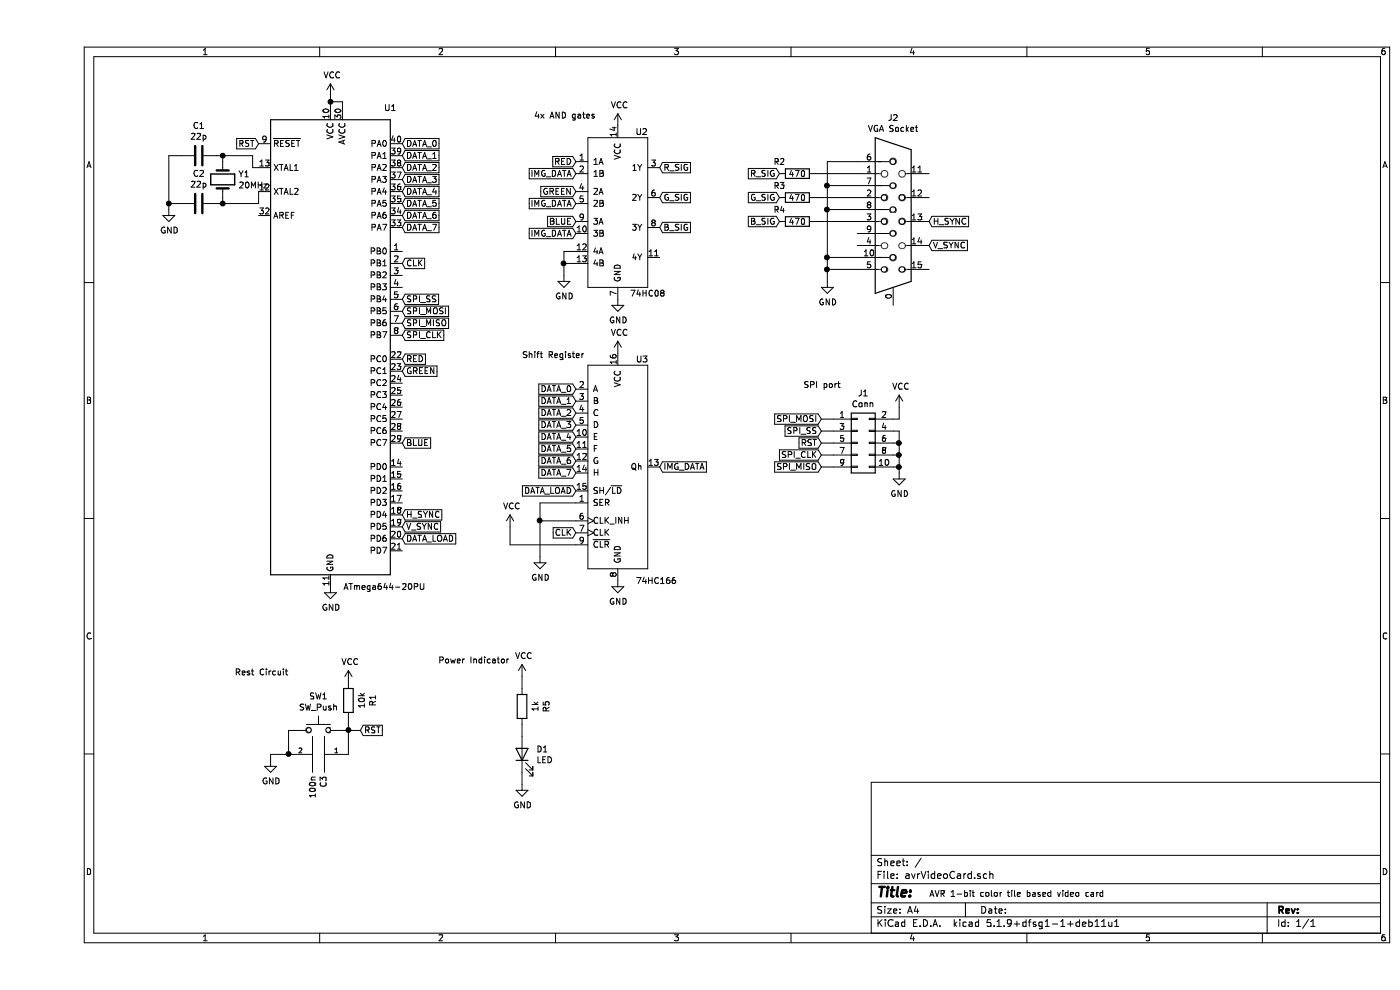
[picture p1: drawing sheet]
EESchema Schematic File Version 4
EELAYER 30 0
EELAYER END
$Descr A4 11693 8268
encoding utf-8
Sheet 1 1
Title ""
Date ""
Rev ""
Comp ""
Comment1 ""
Comment2 ""
Comment3 ""
Comment4 ""
$EndDescr
$Comp
L MCU_Microchip_ATmega:ATmega644-20PU U1
U 1 1
P 2450 2900
F 0 "U1" H 2950 4900 50  0000 C CNN
F 1 "ATmega644-20PU" H 2900 900 50  0000 C CNN
F 2 "Package_DIP:DIP-40_W15.24mm" H 2450 2900 50  0001 C CIN
F 3 "http://ww1.microchip.com/downloads/en/DeviceDoc/doc2593.pdf" H 2450 2900 50  0001 C CNN
	1    2450 2900
	1    0    0    -1  
$EndComp
$Comp
L custom:74HC08 U2
U 1 1
P 4850 1800
F 0 "U2" H 5050 2500 50  0000 C CNN
F 1 "74HC08" H 5100 1150 50  0000 C CNN
F 2 "" H 4150 2450 50  0001 C CNN
F 3 "" H 4150 2450 50  0001 C CNN
	1    4850 1800
	1    0    0    -1  
$EndComp
$Comp
L custom:74HC166 U3
U 1 1
P 4850 3900
F 0 "U3" H 5000 4800 50  0000 L CNN
F 1 "74HC166" H 5000 2950 50  0000 L CNN
F 2 "" H 4400 4250 50  0001 C CNN
F 3 "" H 4400 4250 50  0001 C CNN
	1    4850 3900
	1    0    0    -1  
$EndComp
Text GLabel 3050 4300 2    50   Input ~ 0
H_SYNC
Text GLabel 3050 4400 2    50   Input ~ 0
V_SYNC
Text GLabel 3050 4500 2    50   Input ~ 0
DATA_LOAD
Text GLabel 4500 4100 0    50   Input ~ 0
DATA_LOAD
Text GLabel 3050 2200 2    50   Input ~ 0
CLK
Text GLabel 4500 4450 0    50   Input ~ 0
CLK
Text GLabel 3050 3000 2    50   Input ~ 0
RED
Text GLabel 3050 3700 2    50   Input ~ 0
BLUE
Text GLabel 3050 3100 2    50   Input ~ 0
GREEN
Text GLabel 3050 1200 2    50   Input ~ 0
DATA_0
Text GLabel 3050 1300 2    50   Input ~ 0
DATA_1
Text GLabel 3050 1400 2    50   Input ~ 0
DATA_2
Text GLabel 3050 1500 2    50   Input ~ 0
DATA_3
Text GLabel 3050 1600 2    50   Input ~ 0
DATA_4
Text GLabel 3050 1700 2    50   Input ~ 0
DATA_5
Text GLabel 3050 1900 2    50   Input ~ 0
DATA_7
Text GLabel 3050 1800 2    50   Input ~ 0
DATA_6
Text GLabel 4500 3250 0    50   Input ~ 0
DATA_0
Text GLabel 4500 3350 0    50   Input ~ 0
DATA_1
Text GLabel 4500 3450 0    50   Input ~ 0
DATA_2
Text GLabel 4500 3550 0    50   Input ~ 0
DATA_3
Text GLabel 4500 3650 0    50   Input ~ 0
DATA_4
Text GLabel 4500 3750 0    50   Input ~ 0
DATA_5
Text GLabel 4500 3850 0    50   Input ~ 0
DATA_6
Text GLabel 4500 3950 0    50   Input ~ 0
DATA_7
Text GLabel 4500 1350 0    50   Input ~ 0
RED
Text GLabel 4500 1600 0    50   Input ~ 0
GREEN
Text GLabel 4500 1850 0    50   Input ~ 0
BLUE
Text GLabel 5200 3900 2    50   Input ~ 0
IMG_DATA
Text GLabel 4500 1450 0    50   Input ~ 0
IMG_DATA
Text GLabel 4500 1700 0    50   Input ~ 0
IMG_DATA
Text GLabel 4500 1950 0    50   Input ~ 0
IMG_DATA
Text GLabel 5200 1400 2    50   Input ~ 0
R_SIG
Text GLabel 5200 1650 2    50   Input ~ 0
G_SIG
Text GLabel 5200 1900 2    50   Input ~ 0
B_SIG
Text GLabel 3050 2800 2    50   Input ~ 0
SPI_CLK
Text GLabel 3050 2500 2    50   Input ~ 0
SPI_SS
Text GLabel 3050 2600 2    50   Input ~ 0
SPI_MOSI
Text GLabel 3050 2700 2    50   Input ~ 0
SPI_MISO
$Comp
L power:GND #PWR0101
U 1 1
P 4850 4850
F 0 "#PWR0101" H 4850 4600 50  0001 C CNN
F 1 "GND" H 4855 4677 50  0000 C CNN
F 2 "" H 4850 4850 50  0001 C CNN
F 3 "" H 4850 4850 50  0001 C CNN
	1    4850 4850
	1    0    0    -1  
$EndComp
$Comp
L power:GND #PWR0102
U 1 1
P 2450 4900
F 0 "#PWR0102" H 2450 4650 50  0001 C CNN
F 1 "GND" H 2455 4727 50  0000 C CNN
F 2 "" H 2450 4900 50  0001 C CNN
F 3 "" H 2450 4900 50  0001 C CNN
	1    2450 4900
	1    0    0    -1  
$EndComp
$Comp
L power:GND #PWR0103
U 1 1
P 4850 2500
F 0 "#PWR0103" H 4850 2250 50  0001 C CNN
F 1 "GND" H 4855 2327 50  0000 C CNN
F 2 "" H 4850 2500 50  0001 C CNN
F 3 "" H 4850 2500 50  0001 C CNN
	1    4850 2500
	1    0    0    -1  
$EndComp
$Comp
L power:VCC #PWR0104
U 1 1
P 4850 1050
F 0 "#PWR0104" H 4850 900 50  0001 C CNN
F 1 "VCC" H 4865 1223 50  0000 C CNN
F 2 "" H 4850 1050 50  0001 C CNN
F 3 "" H 4850 1050 50  0001 C CNN
	1    4850 1050
	1    0    0    -1  
$EndComp
$Comp
L power:VCC #PWR0105
U 1 1
P 2450 800
F 0 "#PWR0105" H 2450 650 50  0001 C CNN
F 1 "VCC" H 2465 973 50  0000 C CNN
F 2 "" H 2450 800 50  0001 C CNN
F 3 "" H 2450 800 50  0001 C CNN
	1    2450 800 
	1    0    0    -1  
$EndComp
$Comp
L power:VCC #PWR0106
U 1 1
P 4850 2950
F 0 "#PWR0106" H 4850 2800 50  0001 C CNN
F 1 "VCC" H 4865 3123 50  0000 C CNN
F 2 "" H 4850 2950 50  0001 C CNN
F 3 "" H 4850 2950 50  0001 C CNN
	1    4850 2950
	1    0    0    -1  
$EndComp
$Comp
L Device:R R1
U 1 1
P 2600 5850
F 0 "R1" V 2393 5850 50  0000 C CNN
F 1 "10k" V 2484 5850 50  0000 C CNN
F 2 "" V 2530 5850 50  0001 C CNN
F 3 "~" H 2600 5850 50  0001 C CNN
	1    2600 5850
	-1   0    0    1   
$EndComp
$Comp
L pspice:C C3
U 1 1
P 2350 6300
F 0 "C3" H 2528 6346 50  0000 L CNN
F 1 "100n" H 2528 6255 50  0000 L CNN
F 2 "" H 2350 6300 50  0001 C CNN
F 3 "~" H 2350 6300 50  0001 C CNN
	1    2350 6300
	0    1    1    0   
$EndComp
Text GLabel 1850 1200 0    50   Input ~ 0
RST
$Comp
L power:VCC #PWR0107
U 1 1
P 2600 5700
F 0 "#PWR0107" H 2600 5550 50  0001 C CNN
F 1 "VCC" H 2615 5873 50  0000 C CNN
F 2 "" H 2600 5700 50  0001 C CNN
F 3 "" H 2600 5700 50  0001 C CNN
	1    2600 5700
	1    0    0    -1  
$EndComp
$Comp
L power:GND #PWR0108
U 1 1
P 1950 6350
F 0 "#PWR0108" H 1950 6100 50  0001 C CNN
F 1 "GND" H 1955 6177 50  0000 C CNN
F 2 "" H 1950 6350 50  0001 C CNN
F 3 "" H 1950 6350 50  0001 C CNN
	1    1950 6350
	1    0    0    -1  
$EndComp
Text GLabel 2700 6100 2    50   Input ~ 0
RST
$Comp
L Switch:SW_Push SW1
U 1 1
P 2350 6100
F 0 "SW1" H 2350 6385 50  0000 C CNN
F 1 "SW_Push" H 2350 6294 50  0000 C CNN
F 2 "" H 2350 6300 50  0001 C CNN
F 3 "~" H 2350 6300 50  0001 C CNN
	1    2350 6100
	1    0    0    -1  
$EndComp
Wire Wire Line
	2550 6100 2600 6100
Wire Wire Line
	2600 6300 2600 6100
Connection ~ 2600 6100
Wire Wire Line
	2600 6100 2700 6100
Wire Wire Line
	2150 6100 2100 6100
Wire Wire Line
	2100 6100 2100 6300
Wire Wire Line
	2600 6000 2600 6100
Wire Wire Line
	1950 6350 1950 6300
Wire Wire Line
	1950 6300 2100 6300
Connection ~ 2100 6300
$Comp
L power:GND #PWR0109
U 1 1
P 4200 4650
F 0 "#PWR0109" H 4200 4400 50  0001 C CNN
F 1 "GND" H 4205 4477 50  0000 C CNN
F 2 "" H 4200 4650 50  0001 C CNN
F 3 "" H 4200 4650 50  0001 C CNN
	1    4200 4650
	1    0    0    -1  
$EndComp
Wire Wire Line
	4200 4350 4500 4350
Wire Wire Line
	4200 4350 4200 4650
Wire Wire Line
	4500 4200 4200 4200
Wire Wire Line
	4200 4200 4200 4350
Connection ~ 4200 4350
$Comp
L power:VCC #PWR0110
U 1 1
P 3950 4400
F 0 "#PWR0110" H 3950 4250 50  0001 C CNN
F 1 "VCC" H 3965 4573 50  0000 C CNN
F 2 "" H 3950 4400 50  0001 C CNN
F 3 "" H 3950 4400 50  0001 C CNN
	1    3950 4400
	1    0    0    -1  
$EndComp
Wire Wire Line
	4500 4550 3950 4550
Wire Wire Line
	3950 4550 3950 4400
$Comp
L power:GND #PWR0111
U 1 1
P 4400 2300
F 0 "#PWR0111" H 4400 2050 50  0001 C CNN
F 1 "GND" H 4405 2127 50  0000 C CNN
F 2 "" H 4400 2300 50  0001 C CNN
F 3 "" H 4400 2300 50  0001 C CNN
	1    4400 2300
	1    0    0    -1  
$EndComp
Wire Wire Line
	4500 2100 4400 2100
Wire Wire Line
	4400 2100 4400 2200
Wire Wire Line
	4500 2200 4400 2200
Connection ~ 4400 2200
Wire Wire Line
	4400 2200 4400 2300
$Comp
L Connector:DB15_Female_HighDensity_MountingHoles J2
U 1 1
P 7150 1850
F 0 "J2" H 7150 2717 50  0000 C CNN
F 1 "VGA Socket" H 7150 2626 50  0000 C CNN
F 2 "" H 6200 2250 50  0001 C CNN
F 3 " ~" H 6200 2250 50  0001 C CNN
	1    7150 1850
	1    0    0    -1  
$EndComp
$Comp
L Device:R R2
U 1 1
P 6350 1450
F 0 "R2" V 6250 1300 50  0000 C CNN
F 1 "470" V 6350 1450 50  0000 C CNN
F 2 "" V 6280 1450 50  0001 C CNN
F 3 "~" H 6350 1450 50  0001 C CNN
	1    6350 1450
	0    1    1    0   
$EndComp
$Comp
L Device:R R3
U 1 1
P 6350 1650
F 0 "R3" V 6250 1500 50  0000 C CNN
F 1 "470" V 6350 1650 50  0000 C CNN
F 2 "" V 6280 1650 50  0001 C CNN
F 3 "~" H 6350 1650 50  0001 C CNN
	1    6350 1650
	0    1    1    0   
$EndComp
$Comp
L Device:R R4
U 1 1
P 6350 1850
F 0 "R4" V 6250 1700 50  0000 C CNN
F 1 "470" V 6350 1850 50  0000 C CNN
F 2 "" V 6280 1850 50  0001 C CNN
F 3 "~" H 6350 1850 50  0001 C CNN
	1    6350 1850
	0    1    1    0   
$EndComp
$Comp
L power:GND #PWR0112
U 1 1
P 6600 2350
F 0 "#PWR0112" H 6600 2100 50  0001 C CNN
F 1 "GND" H 6605 2177 50  0000 C CNN
F 2 "" H 6600 2350 50  0001 C CNN
F 3 "" H 6600 2350 50  0001 C CNN
	1    6600 2350
	1    0    0    -1  
$EndComp
Text GLabel 6200 1450 0    50   Input ~ 0
R_SIG
Text GLabel 6200 1650 0    50   Input ~ 0
G_SIG
Text GLabel 6200 1850 0    50   Input ~ 0
B_SIG
Wire Wire Line
	6500 1450 6850 1450
Wire Wire Line
	6850 1650 6500 1650
Wire Wire Line
	6500 1850 6850 1850
Wire Wire Line
	6850 1350 6600 1350
Wire Wire Line
	6600 1350 6600 1550
Wire Wire Line
	6850 1550 6600 1550
Connection ~ 6600 1550
Wire Wire Line
	6600 1550 6600 1750
Wire Wire Line
	6850 1750 6600 1750
Connection ~ 6600 1750
Wire Wire Line
	6600 1750 6600 2150
Wire Wire Line
	6850 2250 6600 2250
Connection ~ 6600 2250
Wire Wire Line
	6600 2250 6600 2350
Wire Wire Line
	6850 2150 6600 2150
Connection ~ 6600 2150
Wire Wire Line
	6600 2150 6600 2250
Text GLabel 7450 1850 2    50   Input ~ 0
H_SYNC
Text GLabel 7450 2050 2    50   Input ~ 0
V_SYNC
$Comp
L Device:C C1
U 1 1
P 1350 1300
F 0 "C1" V 1098 1300 50  0000 C CNN
F 1 "22p" V 1189 1300 50  0000 C CNN
F 2 "" H 1388 1150 50  0001 C CNN
F 3 "~" H 1350 1300 50  0001 C CNN
	1    1350 1300
	0    1    1    0   
$EndComp
$Comp
L Device:C C2
U 1 1
P 1350 1700
F 0 "C2" V 1098 1700 50  0000 C CNN
F 1 "22p" V 1189 1700 50  0000 C CNN
F 2 "" H 1388 1550 50  0001 C CNN
F 3 "~" H 1350 1700 50  0001 C CNN
	1    1350 1700
	0    1    1    0   
$EndComp
Wire Wire Line
	1500 1300 1550 1300
Wire Wire Line
	1550 1300 1550 1350
Wire Wire Line
	1850 1400 1800 1400
Wire Wire Line
	1800 1400 1800 1300
Wire Wire Line
	1800 1300 1550 1300
Connection ~ 1550 1300
Wire Wire Line
	1850 1600 1850 1700
Wire Wire Line
	1850 1700 1550 1700
Wire Wire Line
	1550 1650 1550 1700
Connection ~ 1550 1700
Wire Wire Line
	1550 1700 1500 1700
Wire Wire Line
	1200 1300 1100 1300
Wire Wire Line
	1100 1700 1200 1700
$Comp
L power:GND #PWR0113
U 1 1
P 1100 1750
F 0 "#PWR0113" H 1100 1500 50  0001 C CNN
F 1 "GND" H 1105 1577 50  0000 C CNN
F 2 "" H 1100 1750 50  0001 C CNN
F 3 "" H 1100 1750 50  0001 C CNN
	1    1100 1750
	1    0    0    -1  
$EndComp
Wire Wire Line
	1100 1300 1100 1700
Connection ~ 1100 1700
Wire Wire Line
	1100 1700 1100 1750
Wire Wire Line
	2550 900  2550 850 
Wire Wire Line
	2550 850  2450 850 
Wire Wire Line
	2450 850  2450 900 
Wire Wire Line
	2450 800  2450 850 
Connection ~ 2450 850 
$Comp
L Device:Crystal Y1
U 1 1
P 1550 1500
F 0 "Y1" V 1504 1631 50  0000 L CNN
F 1 "20MHz" V 1595 1631 50  0000 L CNN
F 2 "" H 1550 1500 50  0001 C CNN
F 3 "~" H 1550 1500 50  0001 C CNN
	1    1550 1500
	0    1    1    0   
$EndComp
Text GLabel 6550 3600 0    50   Input ~ 0
SPI_SS
Text GLabel 6550 3500 0    50   Input ~ 0
SPI_MOSI
Text GLabel 6550 3900 0    50   Input ~ 0
SPI_MISO
Text GLabel 6550 3800 0    50   Input ~ 0
SPI_CLK
$Comp
L power:VCC #PWR0114
U 1 1
P 7200 3400
F 0 "#PWR0114" H 7200 3250 50  0001 C CNN
F 1 "VCC" H 7215 3573 50  0000 C CNN
F 2 "" H 7200 3400 50  0001 C CNN
F 3 "" H 7200 3400 50  0001 C CNN
	1    7200 3400
	1    0    0    -1  
$EndComp
Text GLabel 6550 3700 0    50   Input ~ 0
RST
$Comp
L power:GND #PWR0115
U 1 1
P 7200 3950
F 0 "#PWR0115" H 7200 3700 50  0001 C CNN
F 1 "GND" H 7205 3777 50  0000 C CNN
F 2 "" H 7200 3950 50  0001 C CNN
F 3 "" H 7200 3950 50  0001 C CNN
	1    7200 3950
	1    0    0    -1  
$EndComp
$Comp
L Connector_Generic:Conn_02x05_Odd_Even J1
U 1 1
P 6850 3700
F 0 "J1" H 6900 4117 50  0000 C CNN
F 1 "Conn" H 6900 4026 50  0000 C CNN
F 2 "" H 6850 3700 50  0001 C CNN
F 3 "~" H 6850 3700 50  0001 C CNN
	1    6850 3700
	1    0    0    -1  
$EndComp
Wire Wire Line
	6650 3500 6550 3500
Wire Wire Line
	6550 3600 6650 3600
Wire Wire Line
	6650 3700 6550 3700
Wire Wire Line
	6550 3800 6650 3800
Wire Wire Line
	6650 3900 6550 3900
Text Notes 1650 5650 0    50   ~ 0
Rest Circuit
Text Notes 4050 3000 0    50   ~ 0
Shift Register
Text Notes 4150 1000 0    50   ~ 0
4x AND gates
Text Notes 6400 3250 0    50   ~ 0
SPI port
Text Notes 7450 7500 0    50   ~ 0
AVR 1-bit color tile based video card
Wire Wire Line
	7150 3500 7200 3500
Wire Wire Line
	7200 3500 7200 3400
Wire Wire Line
	7200 3950 7200 3900
Wire Wire Line
	7200 3600 7150 3600
Wire Wire Line
	7150 3700 7200 3700
Connection ~ 7200 3700
Wire Wire Line
	7200 3700 7200 3600
Wire Wire Line
	7150 3800 7200 3800
Connection ~ 7200 3800
Wire Wire Line
	7200 3800 7200 3700
Wire Wire Line
	7150 3900 7200 3900
Connection ~ 7200 3900
Wire Wire Line
	7200 3900 7200 3800
$Comp
L Device:R R5
U 1 1
P 4050 5900
F 0 "R5" V 3843 5900 50  0000 C CNN
F 1 "1k" V 3934 5900 50  0000 C CNN
F 2 "" V 3980 5900 50  0001 C CNN
F 3 "~" H 4050 5900 50  0001 C CNN
	1    4050 5900
	-1   0    0    1   
$EndComp
$Comp
L Device:LED D1
U 1 1
P 4050 6300
F 0 "D1" V 4089 6182 50  0000 R CNN
F 1 "LED" V 3998 6182 50  0000 R CNN
F 2 "" H 4050 6300 50  0001 C CNN
F 3 "~" H 4050 6300 50  0001 C CNN
	1    4050 6300
	0    -1   -1   0   
$EndComp
Wire Wire Line
	4050 6050 4050 6150
$Comp
L power:GND #PWR02
U 1 1
P 4050 6550
F 0 "#PWR02" H 4050 6300 50  0001 C CNN
F 1 "GND" H 4055 6377 50  0000 C CNN
F 2 "" H 4050 6550 50  0001 C CNN
F 3 "" H 4050 6550 50  0001 C CNN
	1    4050 6550
	1    0    0    -1  
$EndComp
Wire Wire Line
	4050 6550 4050 6450
$Comp
L power:VCC #PWR01
U 1 1
P 4050 5650
F 0 "#PWR01" H 4050 5500 50  0001 C CNN
F 1 "VCC" H 4065 5823 50  0000 C CNN
F 2 "" H 4050 5650 50  0001 C CNN
F 3 "" H 4050 5650 50  0001 C CNN
	1    4050 5650
	1    0    0    -1  
$EndComp
Wire Wire Line
	4050 5650 4050 5750
Text Notes 3350 5550 0    50   ~ 0
Power Indicator
$EndSCHEMATC
